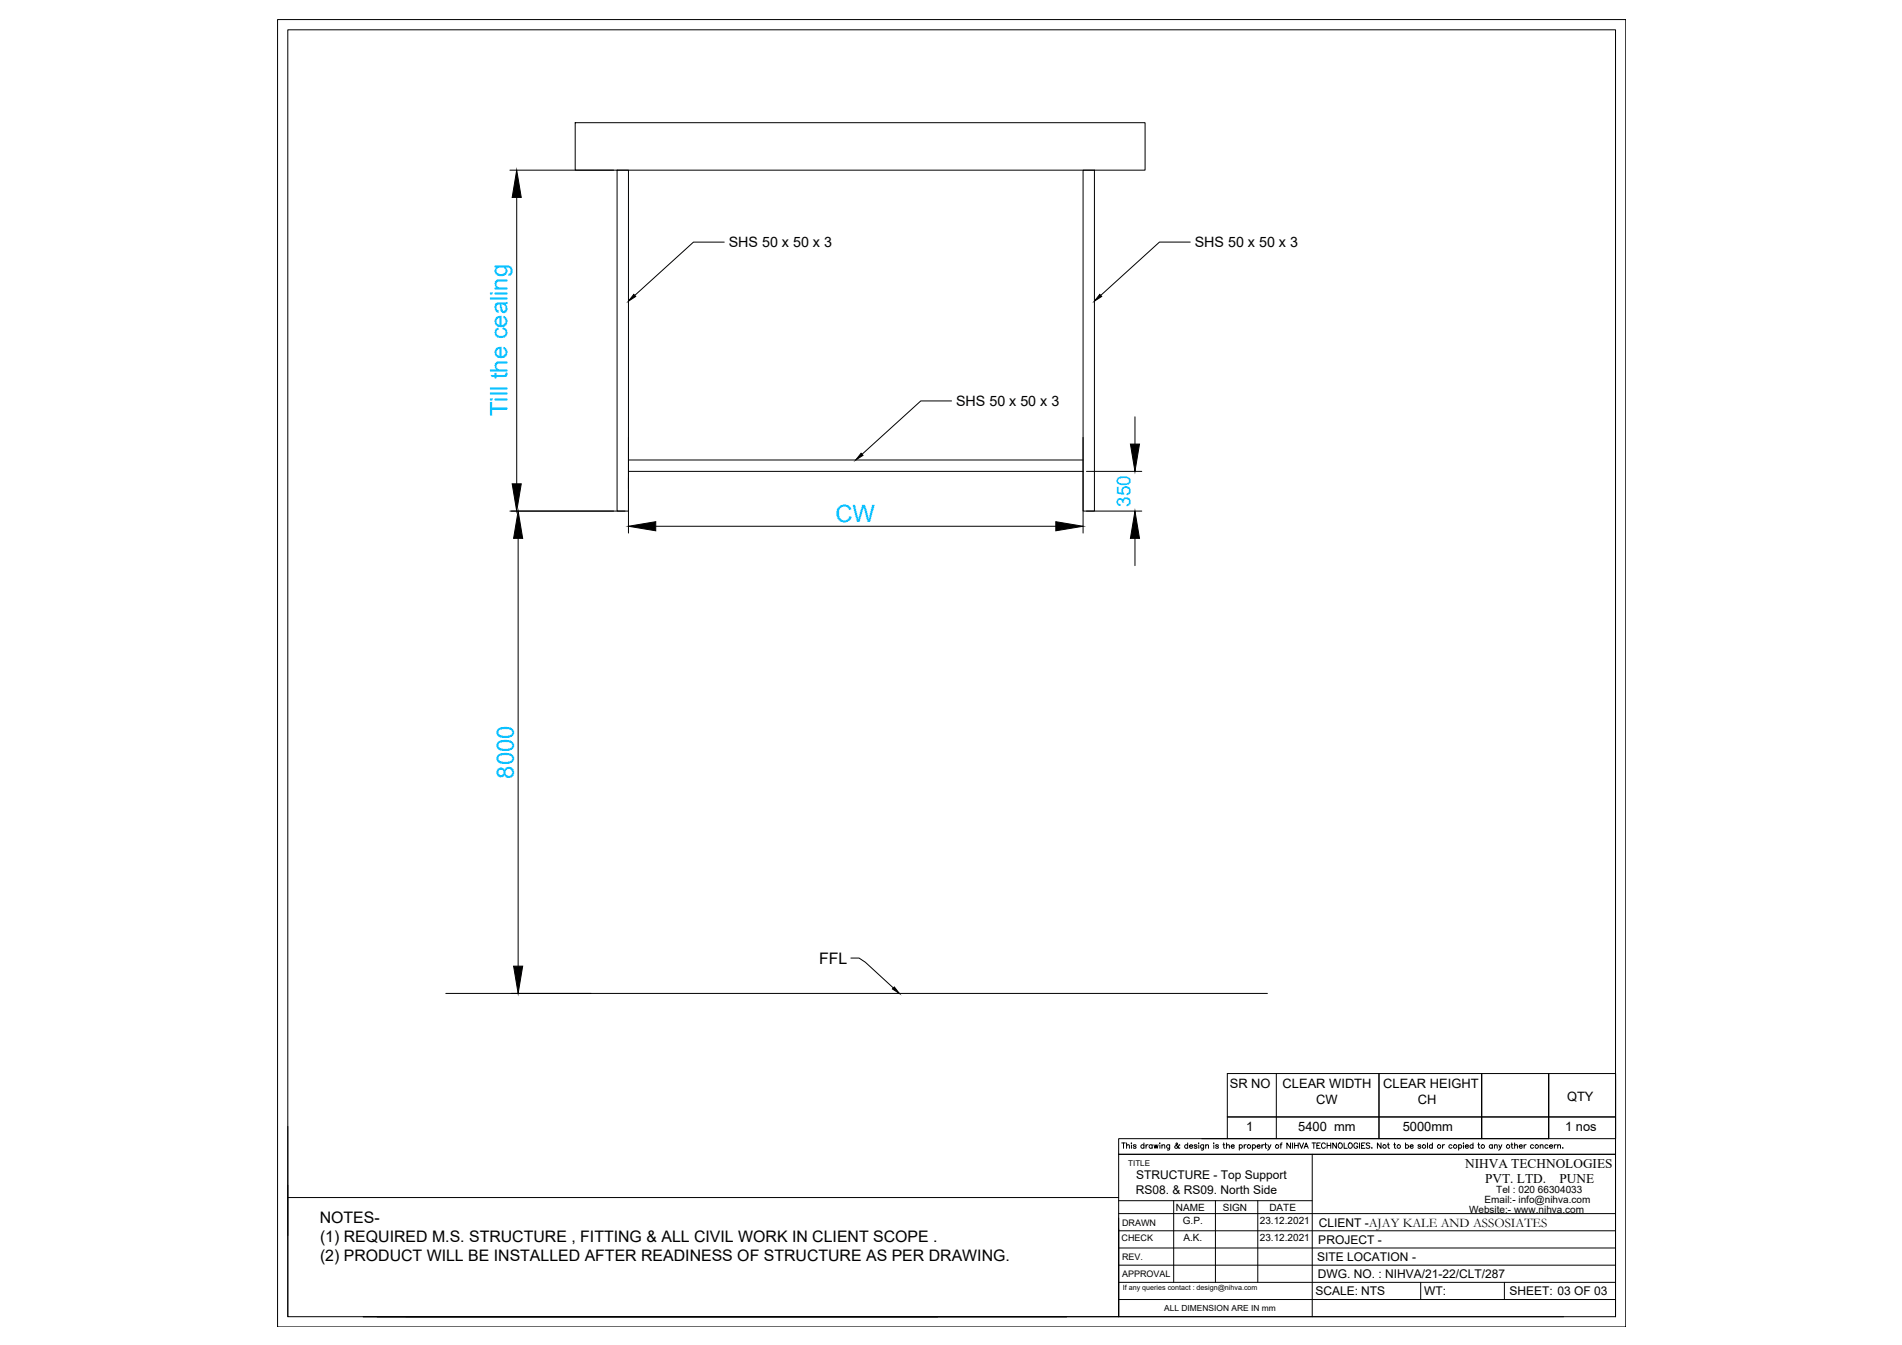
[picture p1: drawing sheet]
<svg xmlns="http://www.w3.org/2000/svg" width="594mm" height="420mm" viewBox="0 0 594 420" stroke-linecap="round" stroke-linejoin="round" font-family="sans-serif">
<!-- layer: 0 -->
<g fill="none" stroke="#000" stroke-width=".31">
<path d="M86.7 6.1h421.1v408.4h-421.1zM89.9 9.3h414.7v402h-414.7zM179.7 38.3h178v14.9h-178zM159.3 53.2h32.4M192.7 53.2h3.6v106.5h-3.6zM338.3 53.2h3.5v106.5h-3.5zM161.4 61.7v89.4M226.2 75.6h-9.6l-18.3 16.7M371.8 75.6h-9.7l-18.3 16.7M196.3 136.6v29.9M297.2 125.3h-9.6l-18.3 16.6M338.3 136.6v29.9"/>
<path d="M354.5 130.2v8.5M159.3 159.7h35.9M196.3 147.3h142M196.3 143.7h142M339.4 147.3h17.2M339.4 159.7h17.2M161.8 168.2v133.6M204.8 164.4h125M354.5 168.2v8.5M265.8 299.3h2.5l2 1.3 8.7 8M139.2 310.3h256.7M398.6 335.4v20.3"/>
<path d="M430.7 335.4v20.3M483.7 335.4v20.3zM504.6 335.4v20.3zM89.9 351.9v59.4M350.4 357h1.1M350.9 357v1.7M351.9 357.9l.4-.3 .4 .1 .1 1M351.9 357v1.7M353.3 357.1h.2zM353.4 357.7v1M354.8 357.8l-.3-.2-.5 .1v.3l.8 .2v.3l-.3 .2-.5-.2M357.3 357.8a.54 .54 0 0 0-.8 0 .54 .54 0 0 0 0 .8 .54 .54 0 0 0 .8-.1"/>
<path d="M357.3 357v1.7M357.9 357.6v1.1M358.6 357.6l-.4 .1-.3 .4M359.9 357.8a.54 .54 0 0 0-.8 0 .54 .54 0 0 0 0 .8 .54 .54 0 0 0 .8-.1M359.9 357.6v1.1M360.4 357.6l.4 1.1 .3-1.1 .3 1.1 .3-1.1M362.2 357.1h.2zM362.3 357.7v1M362.9 357.9l.4-.3 .4 .1 .1 1M362.9 357.6v1.1M365.3 357.6l-.1 1.5-.6 .1M365.3 357.8a.54 .54 0 0 0-.8 0 .54 .54 0 0 0 0 .8 .54 .54 0 0 0 .8-.1"/>
<path d="M368.5 357.8l-.2-.2a1.01 1.01 0 0 1-1.3 1v-.5l.8-.7-.3-.4-.2 .3 .1 .4 .7 .9h.4M371 357.8a.54 .54 0 0 0-.8 0 .54 .54 0 0 0 0 .8 .54 .54 0 0 0 .8-.1M371 357v1.7M371.5 358.1h1a.54 .54 0 0 0-.6-.5 .54 .54 0 0 0-.5 .6 .54 .54 0 0 0 .5 .5l.6-.2M373.9 357.8l-.4-.2-.4 .1v.3l.7 .2 .1 .3-.4 .2-.5-.2M374.3 357.1h.2zM374.4 357.7v1M375.4 355.7h108.3M375.9 357.6v1.5l-.7 .1M375.9 357.8a.54 .54 0 0 0-.7 0 .54 .54 0 0 0 0 .8 .54 .54 0 0 0 .7-.1M376.6 357.9l.4-.3 .4 .1 .1 1M376.6 357.6v1.1"/>
<path d="M379.1 357v.2zM379.1 357.7v1M380.6 357.8l-.4-.2-.4 .1v.3l.7 .2 .1 .3-.4 .2-.5-.2M382 357.6h.5M382.2 357v1.4l.4 .3M383.1 357.9l.4-.3 .4 .1 .1 1M383.1 357v1.7M383.3 355.7v-20.3h121.3v20.3M383.3 348.9h121.3M384.6 358.1h.9a.54 .54 0 0 0-.6-.5 .54 .54 0 0 0-.5 .6 .54 .54 0 0 0 .6 .5l.5-.2M387.1 357.8a.54 .54 0 0 1 .8 0 .54 .54 0 0 1 0 .8 .54 .54 0 0 1-.8-.1M387.1 357.6v1.7"/>
<path d="M388.6 357.6v1.1M389.3 357.6l-.5 .1-.2 .4M391.2 357.8a.54 .54 0 0 1 .8 0 .54 .54 0 0 1 0 .8 .54 .54 0 0 1-.8-.1M391.2 357.6v1.7M392.6 358.1h1a.54 .54 0 0 0-.6-.5 .54 .54 0 0 0-.5 .6 .54 .54 0 0 0 .5 .5l.6-.2M394.2 357.6v1.1M394.8 357.6l-.4 .1-.2 .4M395 357.6h.6M395.3 357v1.4l.4 .3M396 357.6l.5 1.1 .5-1.1M396.5 358.7l-.6 .6M399.8 357.6h.6"/>
<path d="M400.5 357l-.4 .4v1.3M403.1 357v1.7l-1.1-1.7v1.7M403.7 357v1.7M404.4 357v1.7M404.4 357.8h1.1M405.5 357v1.7M405.9 357l.6 1.7 .7-1.7M407.3 358.7l.7-1.7 .6 1.7M407.6 358.2h.8M409.8 357h1.1M410.4 357v1.7M411.3 357.8h.7"/>
<path d="M412.4 357h-1.1v1.7h1.1M414 357.4a.62 .62 0 0 0-.7-.4 .62 .62 0 0 0-.5 .7v.4a.62 .62 0 0 0 .5 .6 .62 .62 0 0 0 .7-.4M414.5 357.8h1.1M414.5 357v1.7M415.6 357v1.7M417.4 357v1.7l-1.1-1.7v1.7M418.1 357.3l.2-.2a.76 .76 0 0 1 1 .8 .76 .76 0 0 1-1.2 .6l-.1-.4zM419.8 357v1.7h1M421.3 357.3l.1-.2a.79 .79 0 0 1 1 .8 .79 .79 0 0 1-1 .7l-.3-.5zM424.1 357.4a.62 .62 0 0 0-.7-.4 .62 .62 0 0 0-.5 .7v.4a.61 .61 0 0 0 .6 .6 .61 .61 0 0 0 .6-.6h-.4M424.6 357v1.7M425.3 357.8h.6"/>
<path d="M426.3 357h-1v1.7h1M427.8 357.3l-.4-.3-.7 .3 .2 .4 .9 .5-.4 .5-.7-.2M428.4 358.6h.2zM431.4 357v1.7l-1.2-1.7v1.7M433.4 357.6h.5M433.6 357v1.4l.4 .3M435.3 357.6h.6M435.6 357v1.4l.4 .3M439 357.8a.54 .54 0 0 1 .8 0 .54 .54 0 0 1 0 .8 .54 .54 0 0 1-.8-.1M439 357v1.7M440.4 358.1h1a.54 .54 0 0 0-.6-.5 .54 .54 0 0 0-.5 .6 .54 .54 0 0 0 .5 .5l.6-.2M443.8 357.8l-.3-.2-.5 .1v.3l.7 .2 .1 .3-.3 .2-.6-.2"/>
<path d="M445.9 357v1.7M447.4 357.8a.54 .54 0 0 0-.8 0 .54 .54 0 0 0 0 .8 .54 .54 0 0 0 .8-.1M447.4 357v1.7M450.6 357.6v1.1M451.2 357.6l-.4 .1-.2 .4M453.5 357.8a.54 .54 0 0 0-.8 0 .54 .54 0 0 0 0 .8 .54 .54 0 0 0 .8-.1M455.6 357.8a.54 .54 0 0 1 .8 0 .54 .54 0 0 1 0 .8 .54 .54 0 0 1-.8-.1M455.6 357.6v1.7M457 357.1h.2zM457.1 357.7v1M457.7 358.1h.9a.54 .54 0 0 0-.5-.5 .54 .54 0 0 0-.5 .6 .54 .54 0 0 0 .5 .5l.5-.2M460.1 357.8a.54 .54 0 0 0-.8 0 .54 .54 0 0 0 0 .8 .54 .54 0 0 0 .8-.1"/>
<path d="M460.1 357v1.7M461.6 357.6h.5M461.8 357v1.4l.4 .3M462.8 355.7v-20.3v20.3M466.1 357.8a.54 .54 0 0 0-.8 0 .54 .54 0 0 0 0 .8 .54 .54 0 0 0 .8-.1M466.1 357.6v1.1M466.8 357.9l.4-.3 .4 .1 .1 1M466.8 357.6v1.1M468.1 357.6l.5 1.1 .5-1.1M468.6 358.7l-.5 .6M472 357.6h.5M472.2 357v1.4l.4 .3"/>
<path d="M473.1 357.9l.4-.3 .4 .1 .1 1M473.1 357v1.7M474.5 358.1h1a.54 .54 0 0 0-.6-.5 .54 .54 0 0 0-.5 .6 .54 .54 0 0 0 .5 .5l.6-.2M476 357.6v1.1M476.7 357.6l-.4 .1-.3 .4M479 357.8a.54 .54 0 0 0-.8 0 .54 .54 0 0 0 0 .8 .54 .54 0 0 0 .8-.1M481.1 357.9l.4-.3 .4 .1 .1 1M481.1 357.6v1.1M483.5 357.8a.54 .54 0 0 0-.8 0 .54 .54 0 0 0 0 .8 .54 .54 0 0 0 .8-.1M484 358.1h.9a.54 .54 0 0 0-.6-.5 .54 .54 0 0 0-.4 .6 .54 .54 0 0 0 .5 .5l.5-.2M485.5 357.6v1.1M486.1 357.6l-.4 .1-.2 .4"/>
<path d="M486.5 357.9l.4-.3 .4 .1 .1 1M486.5 357.6v1.1M488.1 358.6h.1zM89.9 374.1h259.5M349.4 379.1h155.2M349.4 375.1h60.5M366.6 375.1v25.5M379.6 375.1v25.5M392.9 375.1v25.5M409.9 360.6h-60.5v50.7M349.4 380.5v30.8v-27.4M349.4 395.2h155.2"/>
<path d="M349.4 389.9h155.2M349.4 384.5h155.2M126.8 411.3h361.6M292.9 411.3h-179.5h179.5M333.2 411.3h-215.4h215.4M349.4 400.6h155.2M349.4 406h155.2M409.9 411.3v-50.7h94.7h-155.2v-4.9h155.2v55.6M443.7 400.6v5.4M469.9 400.6v5.4"/>
<circle cx="390.1" cy="358.1" r=".56"/>
<circle cx="398.9" cy="358.1" r=".55"/>
<circle cx="432.4" cy="358.1" r=".55"/>
<circle cx="436.9" cy="358.1" r=".56"/>
<circle cx="444.8" cy="358.1" r=".56"/>
<circle cx="449.5" cy="358.1" r=".55"/>
<circle cx="454.5" cy="358.1" r=".55"/>
<circle cx="463.1" cy="358.1" r=".55"/>
<circle cx="471" cy="358.1" r=".55"/>
<circle cx="480" cy="358.1" r=".56"/>
</g>
<path d="M161.4 53.2l1.4 8.5h-2.8zM198 92l.6 .6-2.3 1.5zM343.5 92l.6 .6-2.3 1.5zM353.1 138.7h2.8l-1.4 8.6zM160 151.1h2.8l-1.4 8.6zM269 141.6l.6 .6-2.3 1.5zM161.8 159.7l1.5 8.5h-2.9zM196.3 164.4l8.5-1.4v2.8zM329.8 163l8.5 1.4-8.5 1.4zM354.5 159.7l1.4 8.5h-2.8zM160.4 301.8h2.9l-1.5 8.5zM279.3 308.3l1.6 2.1-2.1-1.5z" fill="#000" stroke="#000" stroke-width=".31"/>
<g font-size="7.4" fill="#00bfff">
<text x="158.6" y="130" transform="rotate(-90 158.6 130)">Till the cealing</text>
<text x="260.9" y="163">CW</text>
<text x="160.5" y="243.2" transform="rotate(-90 160.5 243.2)">8000</text>
</g>
<text font-size="6" fill="#00bfff" x="353.1" y="158.4" transform="rotate(-90 353.1 158.4)">350</text>
<g font-size="5">
<text x="255.8" y="301.1">FFL</text>
<text x="99.9" y="382">NOTES-</text>
<text x="100" y="388">(1) REQUIRED M.S. STRUCTURE , FITTING &amp; ALL CIVIL WORK IN CLIENT SCOPE .</text>
<text x="100" y="394">(2) PRODUCT WILL BE INSTALLED AFTER READINESS OF STRUCTURE AS PER DRAWING.</text>
</g>
<g font-size="4.5">
<text x="227.6" y="77.3">SHS 50 x 50 x 3</text>
<text x="373.2" y="77.3">SHS 50 x 50 x 3</text>
<text x="298.6" y="126.9">SHS 50 x 50 x 3</text>
</g>
<g font-size="4.2">
<text x="457.6" y="364.9">NIHVA TECHNOLOGIES</text>
<text x="463.9" y="369.6">PVT. LTD.</text>
<text x="487.1" y="369.6">PUNE</text>
</g>
<g font-size="4">
<text x="384.1" y="339.7">SR NO</text>
<text x="400.6" y="339.7">CLEAR WIDTH</text>
<text x="432" y="339.7">CLEAR HEIGHT</text>
<text x="411.1" y="345">CW</text>
<text x="442.9" y="345">CH</text>
<text x="489.4" y="344">QTY</text>
<text x="389.3" y="353.4">1</text>
<text x="405.5" y="353.4">5400 mm</text>
<text x="438.1" y="353.4">5000mm</text>
<text x="488.9" y="353.4">1 nos</text>
</g>
<g font-size="3.7">
<text x="354.9" y="368.4">STRUCTURE - Top Support</text>
<text x="354.7" y="373">RS08. &amp; RS09. North Side</text>
<text x="411.9" y="383.1">CLIENT -AJAY KALE AND ASSOSIATES</text>
<text x="411.8" y="388.5">PROJECT -</text>
<text x="411.4" y="393.8">SITE LOCATION -</text>
<text x="411.6" y="399.2">DWG. NO. : NIHVA/21-22/CLT/287</text>
<text x="410.9" y="404.6">SCALE: NTS</text>
<text x="444.8" y="404.5">WT:</text>
<text x="471.5" y="404.6">SHEET: 03 OF 03</text>
</g>
<g font-size="3.1">
<text x="463.7" y="375.8">Email:- info@nihva.com</text>
<text x="467.3" y="372.8">Tel : 020 66304033</text>
<text x="367.3" y="378.3">NAME</text>
<text x="369.4" y="382.3">G.P.</text>
<text x="381.9" y="378.3">SIGN</text>
<text x="393.5" y="382.4">23.12.2021</text>
<text x="396.5" y="378.3">DATE</text>
<text x="458.9" y="378.8">Website:- www.nihva.com</text>
<text x="369.6" y="387.6">A.K.</text>
<text x="393.5" y="387.7">23.12.2021</text>
</g>
<g font-size="2.8">
<text x="350.5" y="383">DRAWN</text>
<text x="350.3" y="387.7">CHECK</text>
<text x="350.5" y="393.7">REV.</text>
<text x="350.5" y="399.1">APPROVAL</text>
</g>
<text font-size="2.6" x="363.7" y="409.5">ALL DIMENSION ARE IN mm</text>
<text font-size="2.5" x="352.4" y="364.3">TITLE</text>
<text font-size="2.2" x="350.7" y="403">If any queries contact : design@nihva.com</text>
</svg>
